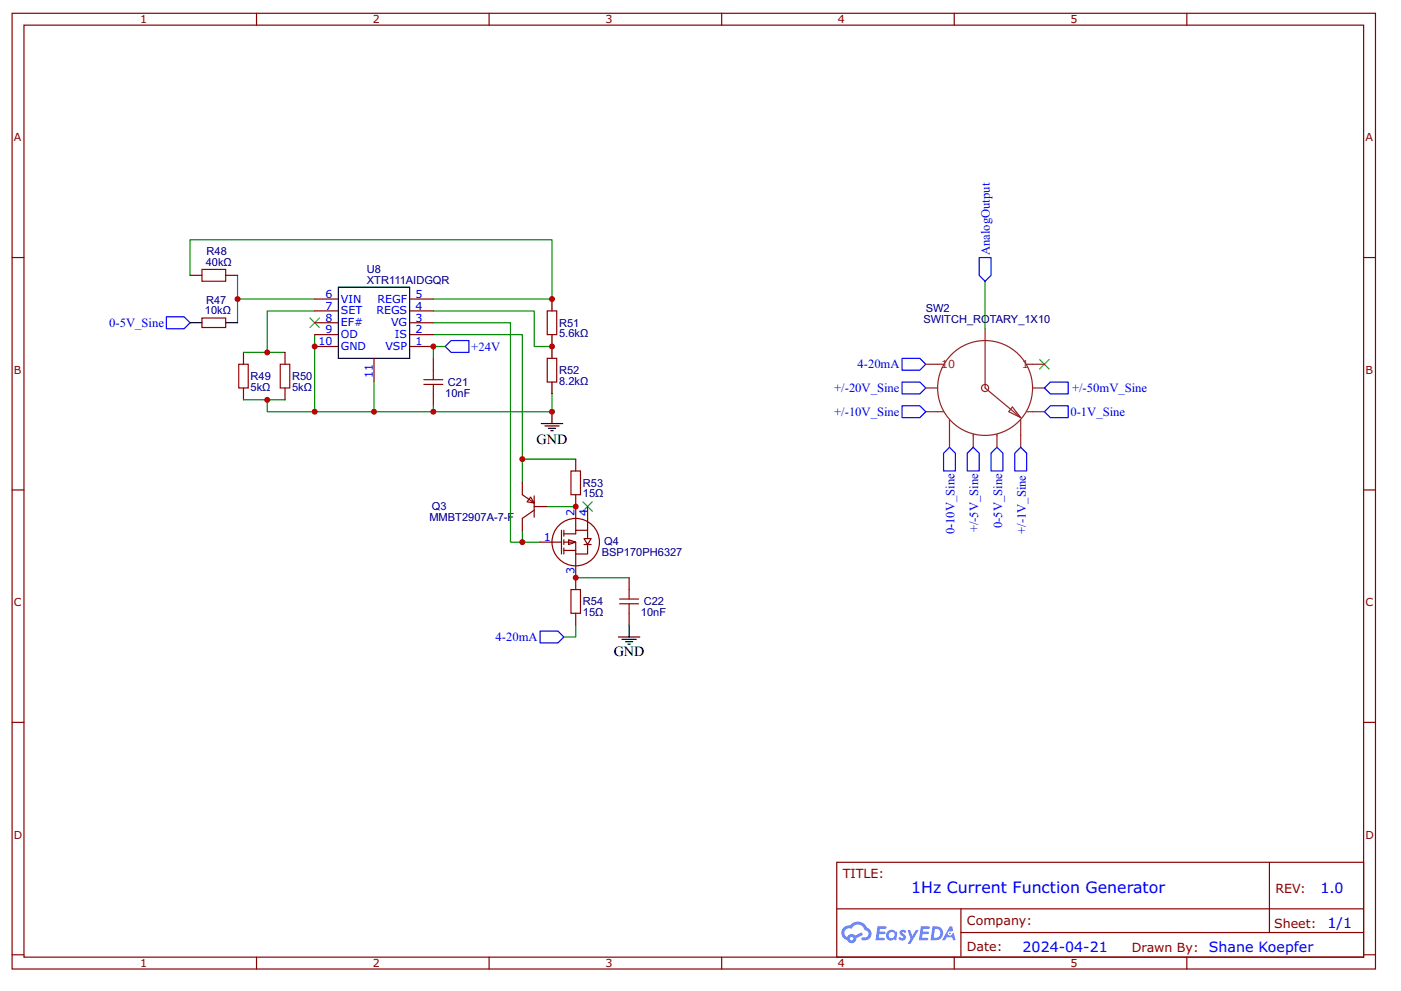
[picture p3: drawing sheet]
<svg xmlns="http://www.w3.org/2000/svg" width="297mm" height="210mm" viewBox="0 0 297 210" stroke-linecap="round" stroke-linejoin="round" font-family="sans-serif">
<g fill="none" stroke="#800" stroke-width=".25">
<path d="M2.6 2.8h289v202.8h-289zM5.1 5.3h284v197.8h-284zM54.4 2.8v2.5M103.7 2.8v2.5M153 2.8v2.5M202.3 2.8v2.5M251.6 2.8v2.5M2.6 54.6h2.5M289.1 54.6h2.5M2.6 104h2.5M289.1 104h2.5M2.6 153.3h2.5"/>
<path d="M289.1 153.3h2.5M177.4 182.9h111.7v20.2h-111.7zM177.4 192.8h111.6M203.7 197.9h85.3M203.7 192.8v10.1M269.1 183v14.9M2.6 202.6h2.5M54.4 203.1v2.5M103.7 203.1v2.5M153 203.1v2.5M202.3 203.1v2.5M251.6 203.1v2.5"/>
<path d="M289.1 202.6h2.5"/>
</g>
<g fill="#58f">
<path d="M190.9 197.4l.5-.2 .4 .1 .3 .3-.2 .4a.33 .33 0 0 0-.3-.3 .33 .33 0 0 0-.3 .2v.1a.85 .85 0 0 1 .7 .6 .85 .85 0 0 1-.3 .9h-.6l-.6-.4 .3-.3 .5 .2 .2-.1v-.1a.87 .87 0 0 1-.6-1.4z"/>
<path d="M192.4 197.3h.6l.4 1.3 .8-1.3h.6l-1.8 3h-.6l.7-1.1z"/>
<path d="M186.1 196.5h1.6l.2 .2-.1 .3-1.2 .1-.1 .6h1l.3 .2-.3 .3h-1.1l-.1 .8h1.2l.1 .2-.1 .3h-1.9z"/>
<path d="M195.2 196.5h1.7l.2 .2-.1 .3-1.2 .1-.1 .6h1l.3 .2-.3 .3h-1.1l-.1 .8h1.2l.1 .2-.1 .3h-1.9z"/>
<path d="M201.4 196.5h.5l.2 .9-.4 .3a.49 .49 0 0 0-.8 .1 .49 .49 0 0 0 .4 .7 .49 .49 0 0 0 .6-.4l.3-.2 .4 1.6h-.5l-.2-.6h-1.2l-.4 .6h-.6z"/>
<path d="M197.7 196.5l-.4 3h.9a1.5 1.5 0 0 0 1.8-1.5 1.5 1.5 0 0 0-1.8-1.5zM198.2 197.1a1.01 1.01 0 0 1 1.2 1.1 1.01 1.01 0 0 1-1.4 .8z"/>
<path d="M188.3 197.5a1.1 1.1 0 0 0-.3 1.6 1.1 1.1 0 0 0 1.6 .2l.4 .2 .2-1.6-.4-.3a1.01 1.01 0 0 0-1.5-.1zM188.3 198.4a.7 .7 0 0 1 1.4 0 .7 .7 0 0 1-1.4 0z"/>
<path d="M178.9 196.8a1.57 1.57 0 0 0 .7 2.7 1.01 1.01 0 0 0 1.2 .6 1.01 1.01 0 0 0 .8-1.1l1.4-.7-.3-.5-1.4 .7a1.02 1.02 0 0 0-1.7 .3 .99 .99 0 0 1-.5-1.4 .99 .99 0 0 1 1.4-.3 1.48 1.48 0 0 1 1.6-.9 1.48 1.48 0 0 1 1.3 1.2 .81 .81 0 0 1 .7 1 .81 .81 0 0 1-1.2 .5l-.3 .1v.3a1.39 1.39 0 0 0 2-.6 1.39 1.39 0 0 0-.8-1.9 2.18 2.18 0 0 0-3.7-.5l-.7 .2zM180.2 199.1a.38 .38 0 0 1 .7 0 .38 .38 0 0 1-.7 0z"/>
<circle cx="201.4" cy="198" r=".19"/>
</g>
<path d="M56.7 74.8h3.7M66.7 66h-10v8.8h-5.1M91.9 71h18.8v26.4M51.6 84.8h5.1v2.5h10M56.7 84.8h3.7M79.3 81.1v6.2M122.1 97.4h-11.4v5M110.7 112.5v2.5h3.8M115.8 107.5h6.3M122.1 132.6v2.5h-2.6M122.1 122.6h11.3" fill="none" stroke="#080" stroke-width=".25"/>
<g fill="none" stroke="#800" stroke-width=".25">
<path d="M51.6 74.8v2.5M60.4 74.8v2.5M51.6 82.3v2.5M60.4 82.3v2.5M122.1 97.4v2.5M110.7 102.4v2.6l2.6 1.7M112.5 105.5l.8 1.2-1.6-.2zM113.3 108.2l-2.6 1.8v2.5M113.3 107.5h2.5M113.3 105.2v4.5M122.1 105v2.5M122.1 122.6v2.5"/>
<path d="M122.1 130.1v2.5M133.4 122.6v2.5M133.4 130.1v2.5"/>
</g>
<path d="M50.6 77.3h2v5h-2zM59.4 77.3h2v5h-2zM121.1 99.9h2v5.1h-2zM121.1 125.1h2v5h-2zM131.4 128.1h4M131.4 127.1h4M133.4 125.1v2M133.4 128.1v2" fill="none" stroke="#a00000" stroke-width=".25"/>
<path d="M114.5 133.9h3.8l1.2 1.2-1.2 1.3h-3.8z" fill="none" stroke="#00f" stroke-width=".25"/>
<path d="M131.1 135.1h4.5M131.9 135.7h3M132.6 136.2h1.5M133.1 136.7h.5M133.4 132.6v2.5" fill="none" stroke="#000" stroke-width=".25"/>
<path d="M123.6 106.5l2 2zM125.6 106.5l-2 2z" fill="#000" stroke="#3c3" stroke-width=".25"/>
<g fill="#fefefe" stroke="#800" stroke-width=".25">
<path d="M120.6 114.5l1.5 .5-1.5 .5z"/>
<path d="M123.8 114.3h1.5l-.7 1.2z"/>
</g>
<g fill="none" stroke="#800" stroke-width=".25">
<path d="M40.3 58.4h2.5M47.8 58.4h2.6M42.8 67.5h5v2h-5zM66.7 73.5h5M66.7 71h5M66.7 68.5h5M66.7 66h5M66.7 63.4h5M79.3 76v5.1M86.8 73.5h5.1M86.8 71h5.1M86.8 68.5h5.1"/>
<path d="M86.8 66h5.1M86.8 63.4h5.1M91.9 76v2.5M116 76h2v5.1h-2zM116 66h2v5h-2zM91.9 83.6v2.5M114.5 115h4.5M119 112.5v5M119.5 113.3h2.6v-.8h2.5v1.8M119.5 115h2.6v2.5M119.5 116.8h2.6M119.5 112.5v1.3"/>
<path d="M119.5 114.5v1M119.5 116.3v1.2M122.1 107.5v5M122.1 117.5v5.1M123.8 115.5h1.5M124.6 115.5v2h-2.5M124.6 107.5v5"/>
<circle cx="122.1" cy="115" r="5"/>
</g>
<g fill="#000" stroke="#3c3" stroke-width=".25">
<path d="M65.7 67.5l2 2zM67.7 67.5l-2 2z"/>
<path d="M220.4 78.3l2-2zM220.4 76.3l2 2z"/>
</g>
<path d="M40.3 58.4v-7.5h76.7v12.5h-25.1M50.4 58.4v10.1M208.9 59.7v10M50.4 63.4h16.3M66.7 71v16.3h50.3v-3.7M91.9 66h21.4v7.5h3.7M91.9 68.5h16.3v46.5h2.5M94.4 73.5h-2.5v2.5M91.9 86.1v1.2" fill="none" stroke="#080" stroke-width=".25"/>
<path d="M40.3 68.5h2.5M47.8 68.5h2.6M71.7 60.9h15.1v15.1h-15.1zM117 63.4v2.6M117 71v5M114.8 89.9h4.5M115.5 90.4h3M116.3 90.9h1.5M116.8 91.4h.5M117 81.1v2.5M117 87.3v2.6" fill="none" stroke="#000" stroke-width=".25"/>
<path d="M207.6 54.6h2.5v3.8l-1.2 1.3-1.3-1.3zM35.3 67.2h3.7l1.3 1.3-1.3 1.2h-3.7zM95.6 72.3h3.8v2.5h-3.8l-1.2-1.3zM191.2 76h3.8l1.3 1.3-1.3 1.2h-3.8zM191.2 81.1h3.8l1.3 1.2-1.3 1.3h-3.8zM191.2 86.1h3.8l1.3 1.2-1.3 1.3h-3.8zM200.1 96.2l1.2-1.3 1.3 1.3v3.7h-2.5zM205.1 96.2l1.2-1.3 1.3 1.3v3.7h-2.5zM210.1 96.2l1.3-1.3 1.2 1.3v3.7h-2.5zM215.1 96.2l1.3-1.3 1.3 1.3v3.7h-2.6zM221.4 87.3l1.3-1.2h3.8v2.5h-3.8zM221.4 82.3l1.3-1.2h3.8v2.5h-3.8z" fill="none" stroke="#00f" stroke-width=".25"/>
<path d="M42.8 57.2h5v2.5h-5zM91.9 78.5v2.1M89.9 81.6h4M89.9 80.6h4M91.9 81.6v2" fill="none" stroke="#a00000" stroke-width=".25"/>
<g fill="none" stroke="#8d2323" stroke-width=".25">
<path d="M196.3 77.3h3.8M208.9 69.7v12.6l7.5 6.3M217.7 77.3h3.7M196.3 82.3h2.5M196.3 87.3h3.8M201.3 89.1v5.8M206.3 92.1v2.8M211.4 92.1v2.8M214.6 86.3l1.8 2.3-2.5-1.3zM216.4 89.1v5.8M217.7 87.3h3.7M218.9 82.3h2.5"/>
<circle cx="208.9" cy="82.3" r=".75"/>
<circle cx="208.9" cy="82.3" r="10.1"/>
</g>
<g fill="#c00">
<circle cx="56.7" cy="84.8" r=".63"/>
<circle cx="56.7" cy="74.8" r=".63"/>
<circle cx="122.1" cy="107.5" r=".63"/>
<circle cx="122.1" cy="122.6" r=".63"/>
<circle cx="50.4" cy="63.4" r=".63"/>
<circle cx="91.9" cy="73.5" r=".63"/>
<circle cx="66.7" cy="73.5" r=".63"/>
<circle cx="66.7" cy="87.3" r=".63"/>
<circle cx="79.3" cy="87.3" r=".63"/>
<circle cx="91.9" cy="87.3" r=".63"/>
<circle cx="110.7" cy="97.4" r=".63"/>
<circle cx="110.7" cy="115" r=".63"/>
<circle cx="117" cy="73.5" r=".63"/>
<circle cx="117" cy="63.4" r=".63"/>
<circle cx="117" cy="87.3" r=".63"/>
</g>
<text font-size="3.4" fill="#00f" x="193.2" y="189.4">1Hz Current Function Generator</text>
<g font-size="3">
<text x="113.8" y="94.2">GND</text>
<text x="130.1" y="139.2">GND</text>
</g>
<g font-size="3" fill="#00f">
<text x="280" y="189.6">1.0</text>
<text x="281.5" y="196.9">1/1</text>
<text x="216.8" y="201.9">2024-04-21</text>
<text x="256.3" y="201.9">Shane Koepfer</text>
</g>
<g font-size="2.7" fill="#00f">
<text x="209.9" y="54.1" transform="rotate(-90 209.9 54.1)">AnalogOutput</text>
<text x="23.1" y="69.4">0-5V_Sine</text>
<text x="99.9" y="74.5">+24V</text>
<text x="176.9" y="83.2">+/-20V_Sine</text>
<text x="181.8" y="78.1">4-20mA</text>
<text x="227.3" y="83.2">+/-50mV_Sine</text>
<text x="176.9" y="88.2">+/-10V_Sine</text>
<text x="226.9" y="88.2">0-1V_Sine</text>
<text x="202.4" y="113.4" transform="rotate(-90 202.4 113.4)">0-10V_Sine</text>
<text x="207.4" y="113" transform="rotate(-90 207.4 113)">+/-5V_Sine</text>
<text x="212.5" y="112.1" transform="rotate(-90 212.5 112.1)">0-5V_Sine</text>
<text x="217.5" y="113.3" transform="rotate(-90 217.5 113.3)">+/-1V_Sine</text>
<text x="105.1" y="136">4-20mA</text>
</g>
<g font-size="2.7" fill="#800">
<text x="178.7" y="186.2">TITLE:</text>
<text x="270.4" y="189.6">REV:</text>
<text x="205" y="196.3">Company:</text>
<text x="270.1" y="196.8">Sheet:</text>
<text x="205" y="201.8">Date:</text>
<text x="240" y="201.9">Drawn By:</text>
</g>
<g font-size="2.3" fill="#800">
<text x="29.7" y="5">1</text>
<text x="79" y="5">2</text>
<text x="128.4" y="5">3</text>
<text x="177.7" y="5">4</text>
<text x="227" y="5">5</text>
<text x="2.9" y="30">A</text>
<text x="289.5" y="30">A</text>
<text x="2.9" y="79.3">B</text>
<text x="289.5" y="79.3">B</text>
<text x="2.9" y="128.6">C</text>
<text x="289.5" y="128.6">C</text>
<text x="2.9" y="177.9">D</text>
<text x="289.5" y="177.9">D</text>
<text x="29.7" y="205.2">1</text>
<text x="79" y="205.2">2</text>
<text x="128.4" y="205.2">3</text>
<text x="177.7" y="205.2">4</text>
<text x="227" y="205.2">5</text>
</g>
<g font-size="2.3" fill="#000080">
<text x="43.6" y="56.4">40kΩ</text>
<text x="43.8" y="54.1">R48</text>
<text x="77.8" y="58">U8</text>
<text x="43.7" y="64.5">R47</text>
<text x="77.8" y="60.2">XTR111AIDGQR</text>
<text x="43.4" y="66.7">10kΩ</text>
<text x="118.5" y="71.5">5.6kΩ</text>
<text x="118.5" y="69.3">R51</text>
<text x="195.8" y="68.5">SWITCH_ROTARY_1X10</text>
<text x="196.3" y="66.2">SW2</text>
<text x="53.1" y="82.9">5kΩ</text>
<text x="53.1" y="80.6">R49</text>
<text x="61.9" y="82.9">5kΩ</text>
<text x="61.9" y="80.6">R50</text>
<text x="95" y="81.8">C21</text>
<text x="118.5" y="81.6">8.2kΩ</text>
<text x="118.5" y="79.4">R52</text>
<text x="94.4" y="84.1">10nF</text>
<text x="123.6" y="105.5">15Ω</text>
<text x="123.6" y="103.3">R53</text>
<text x="91" y="110.5">MMBT2907A-7-F</text>
<text x="91.6" y="108.3">Q3</text>
<text x="127.6" y="117.9">BSP170PH6327</text>
<text x="128.1" y="115.6">Q4</text>
<text x="123.6" y="130.7">15Ω</text>
<text x="123.6" y="128.4">R54</text>
<text x="135.9" y="130.7">10nF</text>
<text x="136.5" y="128.3">C22</text>
</g>
<g font-size="2.3" fill="#00f">
<text x="69" y="63.2">6</text>
<text x="69" y="65.7">7</text>
<text x="72.3" y="64.2">VIN</text>
<text x="80" y="64.2">REGF</text>
<text x="88.1" y="65.7">4</text>
<text x="88.1" y="63.2">5</text>
<text x="69" y="68.2">8</text>
<text x="69" y="70.7">9</text>
<text x="72.3" y="66.7">SET</text>
<text x="72.3" y="69.2">EF#</text>
<text x="72.3" y="71.8">OD</text>
<text x="79.8" y="66.7">REGS</text>
<text x="82.9" y="69.2">VG</text>
<text x="83.7" y="71.8">IS</text>
<text x="88.1" y="70.7">2</text>
<text x="88.1" y="68.2">3</text>
<text x="67.5" y="73.3">10</text>
<text x="72.3" y="74.3">GND</text>
<text x="81.7" y="74.3">VSP</text>
<text x="88.1" y="73.3">1</text>
<text x="79" y="80.3" transform="rotate(-90 79 80.3)">11</text>
<text x="121.8" y="109.5" transform="rotate(-90 121.8 109.5)">2</text>
<text x="124.6" y="109.5" transform="rotate(-90 124.6 109.5)">4</text>
<text x="115.3" y="114.8">1</text>
<text x="121.8" y="121.8" transform="rotate(-90 121.8 121.8)">3</text>
</g>
<g font-size="2.3" fill="#8d2323">
<text x="199.6" y="78">10</text>
<text x="216.7" y="78">1</text>
</g>
</svg>
